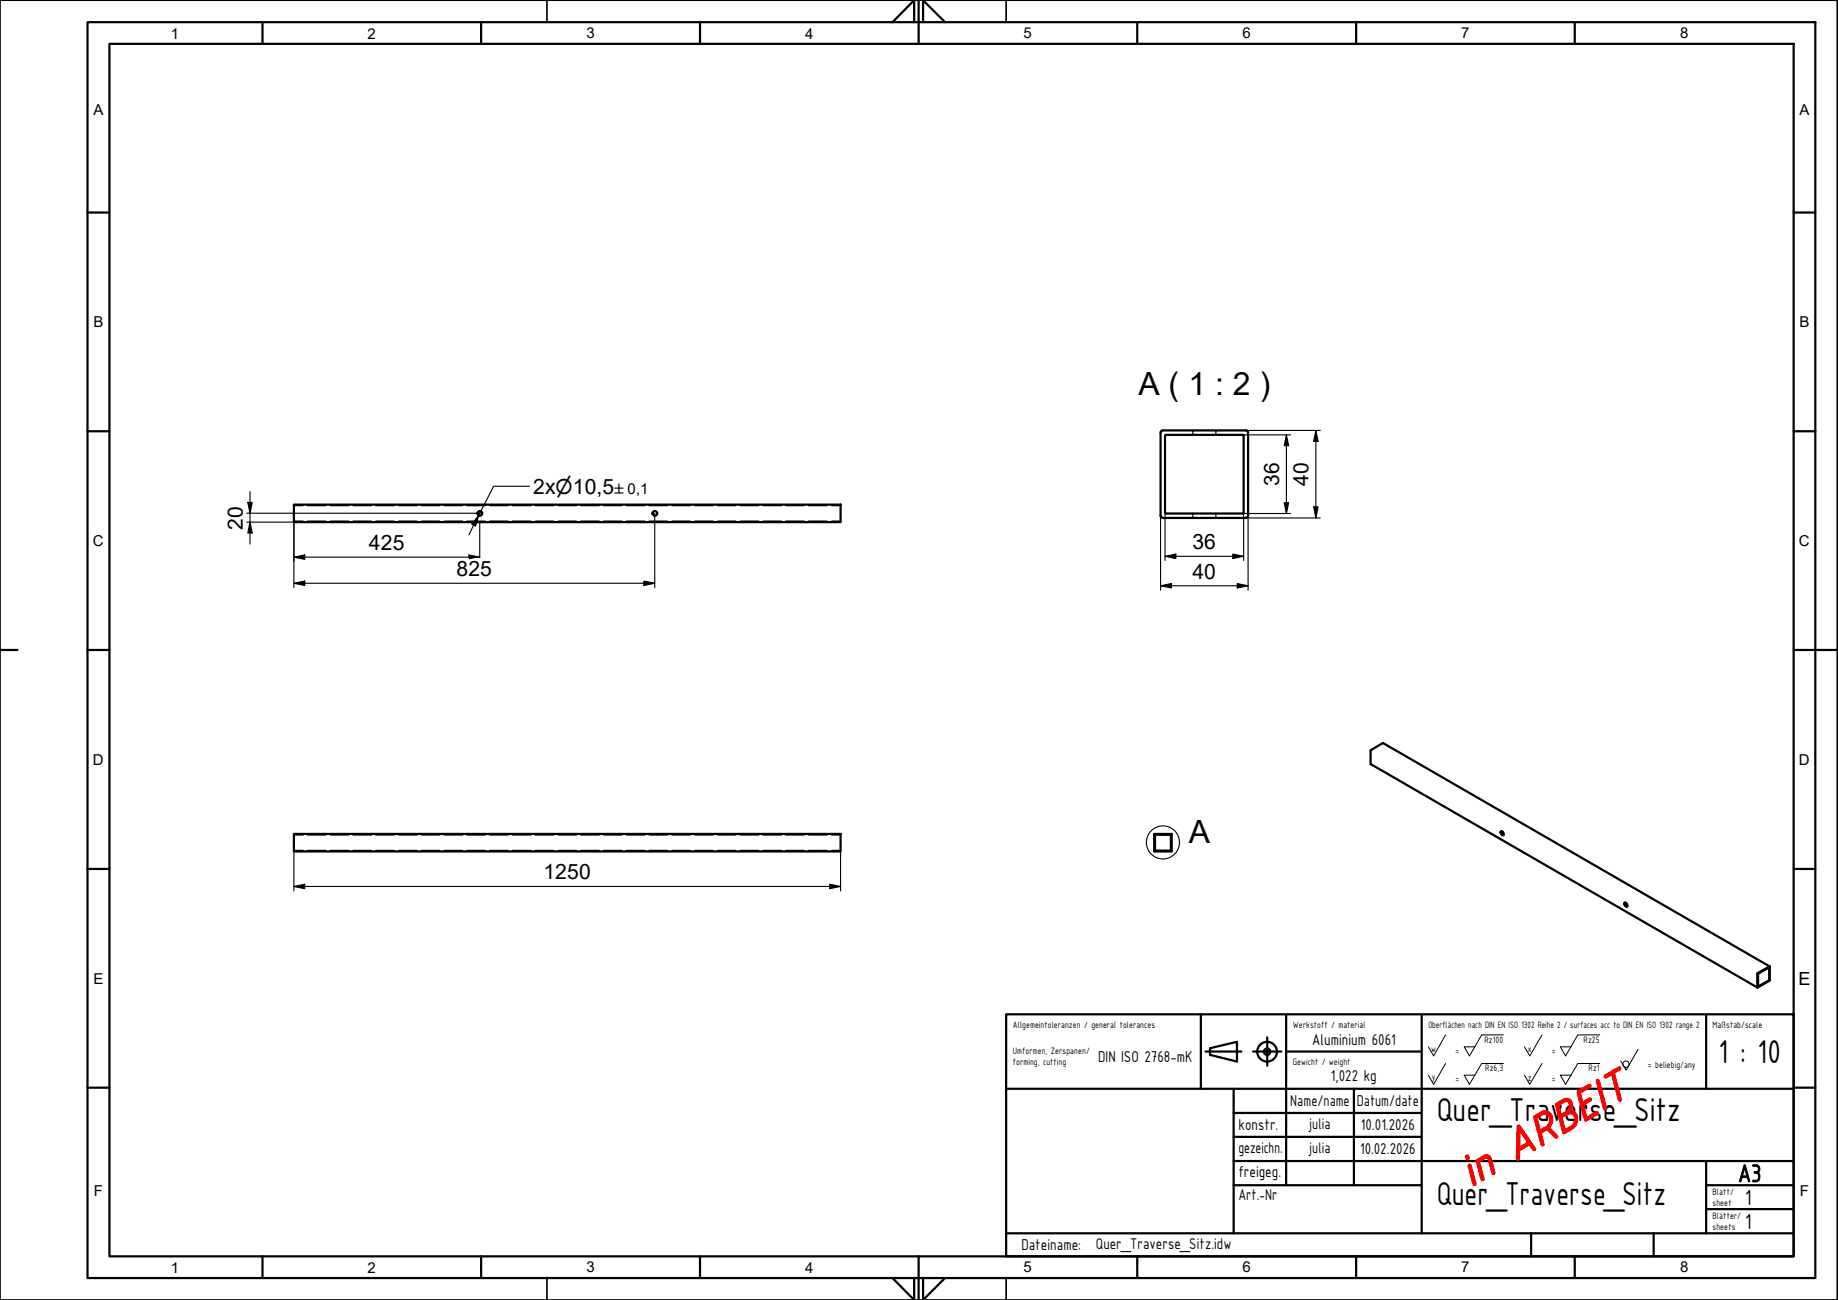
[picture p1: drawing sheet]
<svg xmlns="http://www.w3.org/2000/svg" width="420mm" height="297mm" viewBox="0 0 420 297" stroke-linecap="round" stroke-linejoin="round" font-family="sans-serif">
<!-- layer: Sichtbare Kanten(CS) -->
<g fill="none" stroke="#000" stroke-width=".51">
<path d="M265.3 98.9v18.9M266.5 99.4l-.2 .2v17.5l.2 .2M266.6 99.4h17.4M284.1 99.4l.2 .2v17.5l-.2 .2M284.8 98.3h-19l-.4 .3-.1 .2M284.8 98.3l.4 .3 .1 .2M285.3 98.9v18.9M67.2 115.3h125v4h-125zM265.3 117.8l.2 .4 .3 .1M265.8 118.3h19M266.6 117.3h17.4M285.3 117.8l-.2 .4-.3 .1"/>
<path d="M67.2 190.5h125v4h-125zM263.8 190.6v3.8M263.8 194.5h.1M263.9 190.5l-.1 .1M264 194.5h3.8M264 190.5h3.8M264 190.8v3.5M264.1 194.3h.1M264.1 194.4h3.5M264.1 190.7h3.5M267.6 190.7l.1 .1M267.7 190.8v3.5"/>
<path d="M267.7 190.5l.1 .1M267.8 194.5h-.1M267.8 190.6v3.8M343.1 190a.52 .52 0 0 1 .5 .3 .52 .52 0 0 1-.1 .6l-.3-.4zM343.2 189.9v.5l.5 .4M371.3 206.4a.49 .49 0 0 1 .6 .2 .49 .49 0 0 1-.1 .6l-.3-.2zM371.5 206.2v.1a.66 .66 0 0 0 .5 .8M401.9 222.5l2.5-1.5v3l-2.5 1.4zM404.6 220.8l-88.4-51-2.8 1.6-.1 3.2 88.5 51.1 2.8-1.7v-3.2l-2.8 1.6v3.3"/>
<circle cx="109.7" cy="117.3" r=".54"/>
<circle cx="149.7" cy="117.3" r=".54"/>
</g>
<circle cx="401.9" cy="225.4" r=".25" fill="#000"/>
<!-- layer: Verdeckte Kanten(HTW) -->
<g fill="none" stroke="#000" stroke-width=".38">
<path d="M272.7 98.3v.4M272.7 99v.4M277.9 98.3v.4M277.9 99v.4M67.2 119.1h2.1M67.2 115.5h2.1M70.3 119.1h4.2M70.3 115.5h4.2M75.5 119.1h4.2M75.5 115.5h4.2M80.7 119.1h4.2M80.7 115.5h4.2"/>
<path d="M85.9 119.1h4.2M85.9 115.5h4.2M91.1 119.1h4.2M91.1 115.5h4.2M96.3 119.1h4.2M96.3 115.5h4.2M101.5 119.1h4.2M101.5 115.5h4.2M106.7 119.1h4.2M106.7 115.5h4.2M112 119.1h4.1M112 115.5h4.1"/>
<path d="M117.2 119.1h4.1M117.2 115.5h4.1M122.4 119.1h4.2M122.4 115.5h4.2M127.6 119.1h4.2M127.6 115.5h4.2M132.8 119.1h4.2M132.8 115.5h4.2M138 119.1h4.2M138 115.5h4.2M143.2 119.1h4.2M143.2 115.5h4.2"/>
<path d="M148.4 119.1h4.2M148.4 115.5h4.2M153.6 119.1h4.2M153.6 115.5h4.2M158.8 119.1h4.2M158.8 115.5h4.2M164 119.1h4.2M164 115.5h4.2M169.2 119.1h4.2M169.2 115.5h4.2M174.4 119.1h4.2M174.4 115.5h4.2"/>
<path d="M179.6 119.1h4.2M179.6 115.5h4.2M184.8 119.1h4.2M184.8 115.5h4.2M190.1 119.1h2.1M190.1 115.5h2.1M272.7 117.3v.4M272.7 118v.3M277.9 117.3v.4M277.9 118v.3M67.2 190.7h2.1M67.2 194.4h2.1"/>
<path d="M70.3 190.7h4.2M70.3 194.4h4.2M75.5 190.7h4.2M75.5 194.4h4.2M80.7 190.7h4.2M80.7 194.4h4.2M85.9 190.7h4.2M85.9 194.4h4.2M91.1 190.7h4.2M91.1 194.4h4.2M96.3 190.7h4.2M96.3 194.4h4.2"/>
<path d="M101.5 190.7h4.2M101.5 194.4h4.2M106.7 190.7h4.2M106.7 194.4h4.2M109.2 190.5v.1M109.2 190.7h.1M109.2 194.4h.1M109.2 194.5h.1M110.2 190.5v.1M110.2 190.7h.1M110.2 194.4h.1M110.2 194.5h.1"/>
<path d="M112 190.7h4.1M112 194.4h4.1M117.2 190.7h4.1M117.2 194.4h4.1M122.4 190.7h4.2M122.4 194.4h4.2M127.6 190.7h4.2M127.6 194.4h4.2M132.8 190.7h4.2M132.8 194.4h4.2M138 190.7h4.2M138 194.4h4.2"/>
<path d="M143.2 190.7h4.2M143.2 194.4h4.2M148.4 190.7h4.2M148.4 194.4h4.2M149.2 190.5v.1M149.2 190.7h.1M149.2 194.4h.1M149.2 194.5h.1M150.2 190.5v.1M150.2 190.7h.1M150.2 194.4h.1M150.2 194.5h.1"/>
<path d="M153.6 190.7h4.2M153.6 194.4h4.2M158.8 190.7h4.2M158.8 194.4h4.2M164 190.7h4.2M164 194.4h4.2M169.2 190.7h4.2M169.2 194.4h4.2M174.4 190.7h4.2M174.4 194.4h4.2M179.6 190.7h4.2M179.6 194.4h4.2"/>
<path d="M184.8 190.7h4.2M184.8 194.4h4.2M190.1 190.7h2.1M190.1 194.4h2.1M265.3 190.5v.1M265.3 190.7h.1M265.3 194.4h.1M265.3 194.5h.1M266.4 190.5v.1M266.4 190.7h.1M266.4 194.4h.1M266.4 194.5h.1"/>
</g>
<!-- layer: Detailkreislinien(HTW) -->
<circle cx="265.8" cy="192.5" r="3.8" fill="none" stroke="#000" stroke-width=".25"/>
<!-- layer: Skizziergeometrie(CS) -->
<g fill="none" stroke="#000" stroke-width=".51">
<path d="M20 5.1h395v286.9h-395zM25 10h385v277.1h-385zM60 5.1v4.9M110 5.1v4.9M160 5.1v4.9M204 5.1l5-5.1v5.1M210 0v10M211 5.1v-5.1l5 5.1M260 5.1v4.9M310 5.1v4.9M360 5.1v4.9M20 48.6h5"/>
<path d="M410 48.6h5M20 98.5h5M410 98.5h5M0 148.5h4M20 148.5h5M410 148.5h10M20 198.6h5M410 198.6h5M20 248.5h5M410 248.5h5M60 287.1v4.9M110 287.1v4.9"/>
<path d="M160 287.1v4.9M204 292l5 5v-5M210 287.1v9.9M211 292v5l5-5M260 287.1v4.9M310 287.1v4.9M360 287.1v4.9"/>
</g>
<path d="M0 0h420v297h-420zM125 0v5.1M230 0v5.1M125 292v5M230 292v5" fill="none" stroke="#000" stroke-width=".38"/>
<!-- layer: Titel (ISO) -->
<g fill="none" stroke="#000" stroke-width=".51">
<path d="M230 231.8h180v55.3h-180zM274.5 231.8v17M276.6 239.5l6.2-1.5v4.6l-6.2-1.6zM289.7 237v6.5M294 231.8v39M325 231.8v50M390 231.8v17M230 248.8h180M275.6 240.3h8.2M282 259.8h43M282 254.3h43M282 248.8v33"/>
<path d="M286.4 240.3h6.5M294 240.3h31M309.5 248.8v22M282 270.8h43M282 265.3h128M390 276.3h20M390 270.8h20M390 265.3v16.5M230 281.8h180M350 281.8v5.3M378 281.8v5.3"/>
<circle cx="289.7" cy="240.3" r="2.25"/>
<circle cx="289.7" cy="240.3" r=".73"/>
</g>
<g fill="none" stroke="#000" stroke-width=".23">
<path d="M330.5 236.5l-2.8 4.8-1.2-2.1M343.7 236.5h-5l-2.8 4.8-1.2-2.1h2.4M352.5 236.5l-2.8 4.8-1.2-2.1M365.7 236.5h-5l-2.8 4.8-1.2-2.1h2.5M374.5 239.8l-2.8 4.7-1.2-2.1M330.5 243l-2.8 4.8-1.2-2.1M343.7 243h-5l-2.8 4.8-1.2-2.1h2.4M352.5 243l-2.8 4.8-1.2-2.1M365.7 243h-5l-2.8 4.8-1.2-2.1h2.5"/>
<circle cx="371.7" cy="243.2" r=".73"/>
</g>
<g fill="none" stroke="#000" stroke-width=".25">
<path d="M284 99.4h11M284.8 98.3h17M294.1 99.4l.5 2.4h-1zM294.1 99.4v17.9M300.8 98.3l.5 2.5h-1zM300.8 98.3v20M56.4 117.3h53.3v.7M56.4 119.3h10.8M56.6 114.8h1.1l-.6 2.5zM57.1 119.3l.6 2.5h-1.1zM57.1 112.3v12M67.2 119.2v15.1"/>
<path d="M109.7 119.5v7.8M149.7 117.3v17M265.3 117.8v17.1M266.3 117.1v11M284 117.3h11M284.3 117.1v11M284.8 118.3h17M285.3 117.8v17.1M293.6 114.9h1l-.5 2.4zM300.3 115.8h1l-.5 2.5zM67.2 127.3l2.5-.5v1zM67.2 133.3l2.5-.5v1z"/>
<path d="M67.2 127.3h42.5M67.2 133.3h82.5M107.2 127.3v-.5l2.5 .5M147.2 132.8l2.5 .5-2.5 .5zM265.3 133.8l2.5-.5v1.1zM265.3 133.8h20M266.3 127.1l2.5-.5v1zM266.3 127.1h18M281.8 126.6l2.5 .5-2.5 .5zM282.8 133.3l2.5 .5-2.5 .6zM67.2 194.4v9.2M192.2 194.4v9.2"/>
<path d="M67.2 202.6l2.5-.6v1.1zM67.2 202.6h125M189.7 202l2.5 .6-2.5 .5z"/>
</g>
<g fill="#000">
<path d="M56.6 114.8h1.1l-.6 2.5zM293.6 114.9h1l-.5 2.4zM294.1 99.4l.5 2.4h-1zM300.3 115.8h1l-.5 2.5zM300.8 98.3l.5 2.5h-1zM57.1 119.3l.6 2.5h-1.1zM67.2 127.3l2.5-.5v1zM67.2 133.3l2.5-.5v1zM107.2 126.8l2.5 .5-2.5 .5zM147.2 132.8l2.5 .5-2.5 .5zM265.3 133.8l2.5-.5v1.1zM266.3 127.1l2.5-.5v1z"/>
<path d="M281.8 126.6l2.5 .5-2.5 .5zM282.8 133.3l2.5 .5-2.5 .6zM67.2 202.6l2.5-.6v1.1zM189.7 202l2.5 .6-2.5 .5z"/>
</g>
<!-- layer: Symbole(HTW) -->
<path d="M109.4 117.8l-.7 2.4-.9-.5zM109.4 117.8l-2.2 4.4M109.9 116.8l-.5 1M121 111.1h-8.2l-3.4 6.7" fill="none" stroke="#000" stroke-width=".25"/>
<path d="M109.4 117.8l-.7 2.4-.9-.5z" fill="#000"/>
<text font-size="10.7" fill="#f00" x="336.2" y="271.4" transform="rotate(-30 336.2 271.4)">in ARBEIT</text>
<g font-size="8.1">
<text x="392.9" y="242.9">1 : 10</text>
<text x="328.5" y="256.1">Quer_Traverse_Sitz</text>
<text x="328.5" y="275.4">Quer_Traverse_Sitz</text>
</g>
<g font-size="7.3">
<text x="260.2" y="90.3">A ( 1 : 2 )</text>
<text x="271.8" y="192.5">A</text>
</g>
<text font-size="6.1" x="397.3" y="270.1">A3</text>
<g font-size="5.4">
<text x="399" y="275.3">1</text>
<text x="399" y="280.8">1</text>
</g>
<g font-size="4.8">
<text x="121.9" y="112.8">2x⌀10,5</text>
<text x="292.4" y="111" transform="rotate(-90 292.4 111)">36</text>
<text x="299.1" y="111" transform="rotate(-90 299.1 111)">40</text>
<text x="55.5" y="121" transform="rotate(-90 55.5 121)">20</text>
<text x="84.3" y="125.7">425</text>
<text x="272.6" y="125.5">36</text>
<text x="104.3" y="131.6">825</text>
<text x="272.6" y="132.2">40</text>
<text x="124.2" y="200.9">1250</text>
</g>
<text font-size="4.1" x="411.1" y="225">E</text>
<g font-size="3.9">
<text x="300" y="238.8">Aluminium 6061</text>
<text x="251" y="242.6">DIN ISO 2768-mK</text>
<text x="304.2" y="246.9">1,022 kg</text>
<text x="295" y="252.8">Name/name</text>
<text x="310.1" y="252.8">Datum/date</text>
<text x="283.1" y="258.3">konstr.</text>
<text x="283.1" y="263.4">gezeichn.</text>
<text x="310.9" y="263.8">10.02.2026</text>
<text x="311.1" y="258.3">10.01.2026</text>
<text x="283.1" y="268.9">freigeg.</text>
<text x="283.1" y="274.2">Art.-Nr</text>
<text x="233.5" y="285.7">Dateiname:</text>
</g>
<g font-size="3.8">
<text x="299.3" y="257.9">julia</text>
<text x="299.3" y="263.4">julia</text>
<text x="250.5" y="285.3">Quer_Traverse_Sitz.idw</text>
</g>
<g font-size="3.4">
<text x="39.1" y="8.8">1</text>
<text x="84" y="8.8">2</text>
<text x="134" y="8.7">3</text>
<text x="184" y="8.8">4</text>
<text x="234" y="8.7">5</text>
<text x="284" y="8.7">6</text>
<text x="334" y="8.7">7</text>
<text x="384" y="8.7">8</text>
<text x="21.3" y="26.3">A</text>
<text x="411.4" y="26.3">A</text>
<text x="21.3" y="74.8">B</text>
<text x="411.4" y="74.8">B</text>
<text x="21.2" y="124.8">C</text>
<text x="411.2" y="124.8">C</text>
<text x="21.2" y="174.8">D</text>
<text x="411.2" y="174.8">D</text>
<text x="21.3" y="224.8">E</text>
<text x="21.5" y="273.3">F</text>
<text x="411.4" y="273.3">F</text>
<text x="39.1" y="290.8">1</text>
<text x="84" y="290.8">2</text>
<text x="134" y="290.8">3</text>
<text x="184" y="290.8">4</text>
<text x="234" y="290.8">5</text>
<text x="284" y="290.8">6</text>
<text x="334" y="290.8">7</text>
<text x="384" y="290.8">8</text>
</g>
<text font-size="3.2" x="140.5" y="112.8">±0,1</text>
<g font-size="2.3">
<text x="231.5" y="234.8">Allgemeintoleranzen / general tolerances</text>
<text x="295.5" y="234.8">Werkstoff / material</text>
<text x="326.5" y="234.8">Oberflächen nach DIN EN ISO 1302 Reihe 2 / surfaces acc to DIN EN ISO 1302 range 2</text>
<text x="339.3" y="238.3">Rz100</text>
<text x="362" y="238.3">Rz25</text>
<text x="391.5" y="234.8">Maßstab/scale</text>
<text x="231.5" y="240.8">Umformen, Zerspanen/</text>
<text x="231.5" y="243.3">forming, cutting</text>
<text x="295.5" y="243.3">Gewicht / weight</text>
<text x="327.2" y="240.4">w</text>
<text x="332.7" y="240.8">=</text>
<text x="339.5" y="244.7">Rz6,3</text>
<text x="349.2" y="240.4">x</text>
<text x="354.7" y="240.8">=</text>
<text x="363.2" y="244.8">Rz1</text>
<text x="376.7" y="244">= beliebig/any</text>
<text x="327.3" y="246.7">y</text>
<text x="332.7" y="247.3">=</text>
<text x="349.2" y="246.9">z</text>
<text x="354.7" y="247.3">=</text>
<text x="391.5" y="273">Blatt/</text>
<text x="391.5" y="275.6">sheet</text>
<text x="391.5" y="278.4">Blätter/</text>
<text x="391.5" y="281.1">sheets</text>
</g>
</svg>
